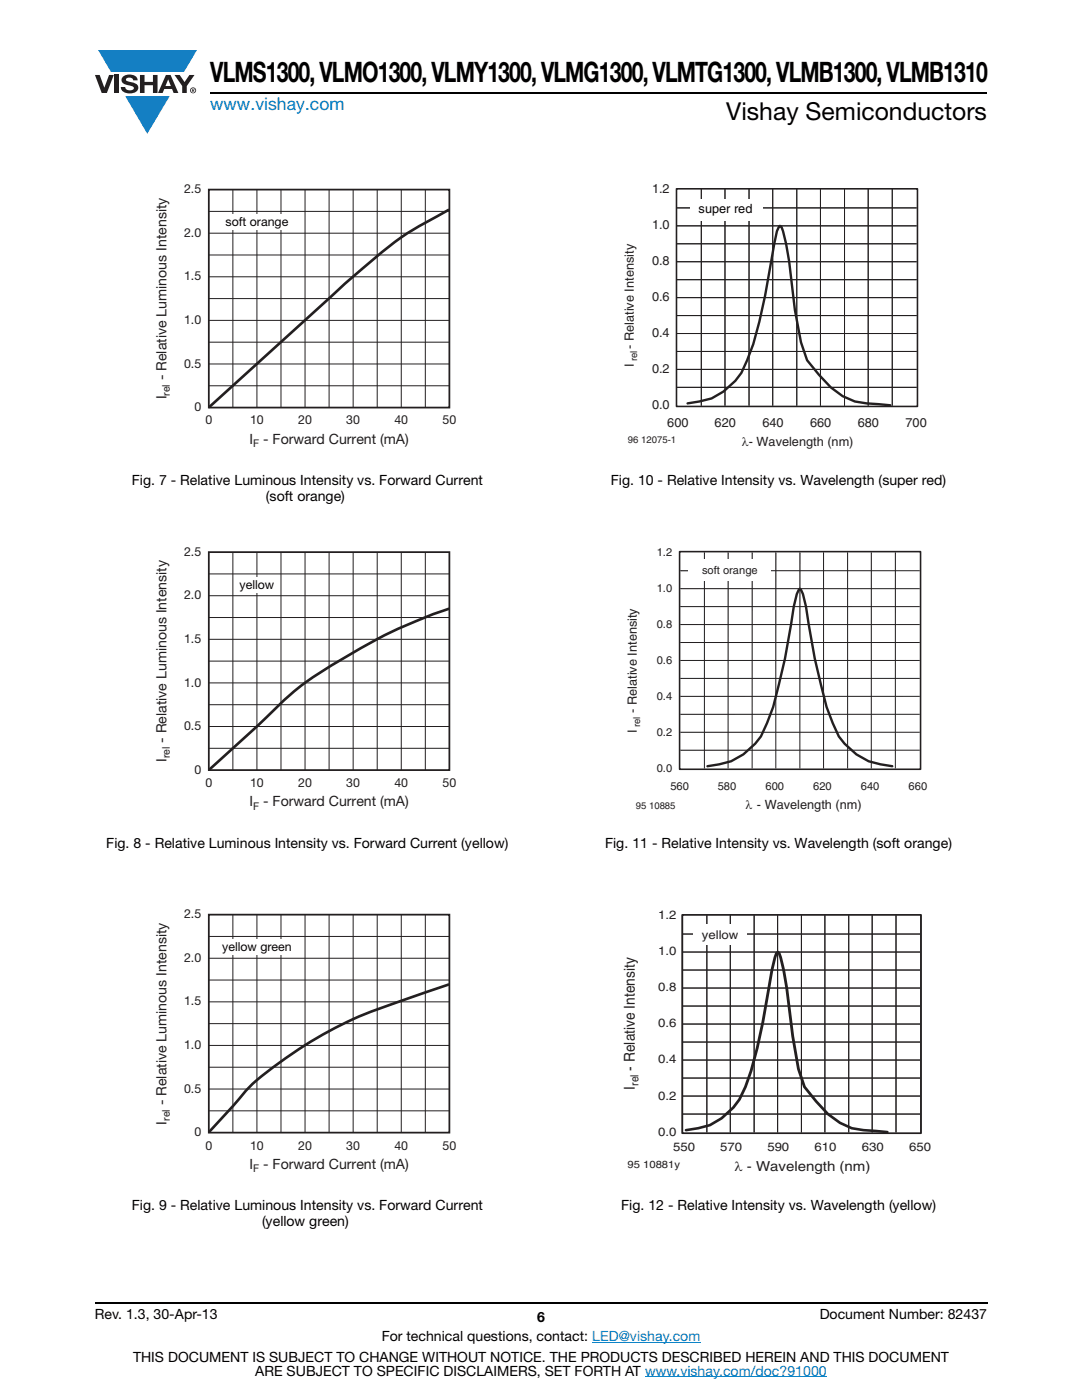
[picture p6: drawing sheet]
<svg xmlns="http://www.w3.org/2000/svg" width="216mm" height="279mm" viewBox="0 0 216 279" stroke-linecap="round" stroke-linejoin="round" font-family="sans-serif">
<g fill="#147fc3">
<path d="M19.6 10h19.7l-2.6 4.3h-1.1h-13.5z"/>
<path d="M25 19.2h8.9l-4.5 7.5z"/>
</g>
<g fill="#231f20">
<path d="M18.9 15h1l.9 2.5 1-2.5h.9l-1.4 3.6h-1z"/>
<path d="M22.9 15h.9v3.6h-.9z"/>
<path d="M24.6 15.3a2.1 2.1 0 0 1 2.8 .3l.1 .4h-.9a.79 .79 0 0 0-.7-.5 .79 .79 0 0 0-.8 .4l.3 .3 1 .2a1.08 1.08 0 0 1 1.2 1.1 1.08 1.08 0 0 1-1.1 1.1 1.73 1.73 0 0 1-2.4-1.2h.9a.96 .96 0 0 0 .8 .6 .96 .96 0 0 0 .9-.4 1.31 1.31 0 0 0-1.2-.6 1.03 1.03 0 0 1-1.1-.6 1.03 1.03 0 0 1 .2-1.1z"/>
<path d="M27.9 15h.9v1.3h1.7v-1.3h.9v3.6h-.9v-1.6h-1.7v1.6h-.9z"/>
<path d="M34.8 15h1.1l.9 1.4 1-1.4h1l-1.5 2.2v1.4h-.9v-1.4z"/>
<path d="M33.6 15.8l.5 1.4h-1.1zM33.1 15l-1.6 3.6h1l.3-.8h1.5l.3 .8h1l-1.6-3.6z"/>
<path d="M38.1 18a.46 .46 0 0 1 .9 0 .46 .46 0 0 1-.9 0zM37.9 18a.6 .6 0 0 0 1.2 0 .6 .6 0 0 0-1.2 0z"/>
<path d="M38.4 17.8h.2v.2h-.2zM38.3 17.7v.7h.1v-.3l.4 .3-.2-.3 .2-.2-.1-.2z"/>
</g>
<path d="M42 18.6h155M18.9 260h178.1" fill="none" stroke="#000" stroke-width=".36"/>
<path d="M118.2 267.9h21.5M128.7 274.8h36.3" fill="none" stroke="#007ec4" stroke-width=".2"/>
<path d="M30.9 36.5h60.1v53.4h-60.1z" fill="#fff"/>
<g fill="none" stroke="#231f20" stroke-width=".2">
<path d="M46.5 37.8v43.5M51.3 37.8v43.5M56.1 37.8v43.5M60.9 37.8v43.5M65.7 37.8v43.5M70.5 37.8v43.5M75.3 37.8v43.5M80.1 37.8v43.5M84.9 37.8v43.5M41.7 42.2h48M41.7 46.5h48M41.7 50.9h48"/>
<path d="M41.7 55.2h48M41.7 59.6h48M41.7 63.9h48M41.7 68.3h48M41.7 72.6h48M41.7 77h48"/>
</g>
<path d="M41.7 37.8h48v43.5h-48z" fill="none" stroke="#231f20" stroke-width=".35"/>
<path d="M44.3 42.9h13.9v3h-13.9z" fill="#fff"/>
<path d="M89.6 41.8l-.9 .5a66.8 66.8 0 0 0-16.8 11.7l-30.2 27.3" fill="none" stroke="#231f20" stroke-width=".53"/>
<path d="M30.9 108.8h60.1v53.4h-60.1z" fill="#fff"/>
<g fill="none" stroke="#231f20" stroke-width=".2">
<path d="M41.7 114.5h48M41.7 118.9h48M46.5 110.2v43.5M51.3 110.2v43.5M56.1 110.2v43.5M60.9 110.2v43.5M65.7 110.2v43.5M70.5 110.2v43.5M75.3 110.2v43.5M80.1 110.2v43.5M84.9 110.2v43.5M41.7 123.2h48"/>
<path d="M41.7 127.6h48M41.7 131.9h48M41.7 136.3h48M41.7 140.6h48M41.7 145h48M41.7 149.3h48"/>
</g>
<path d="M41.7 110.2h48v43.5h-48z" fill="none" stroke="#231f20" stroke-width=".35"/>
<path d="M47 115.2h8.5v3h-8.5z" fill="#fff"/>
<path d="M89.6 121.5a103.3 103.3 0 0 0-23.3 11.2 58.3 58.3 0 0 0-13.6 10.9l-11 10.1" fill="none" stroke="#231f20" stroke-width=".53"/>
<path d="M30.9 181.2h60.1v53.4h-60.1z" fill="#fff"/>
<g fill="none" stroke="#231f20" stroke-width=".2">
<path d="M41.7 186.9h48M41.7 191.2h48M41.7 195.6h48M41.7 199.9h48M46.5 182.5v43.5M51.3 182.5v43.5M56.1 182.5v43.5M60.9 182.5v43.5M65.7 182.5v43.5M70.5 182.5v43.5M75.3 182.5v43.5M80.1 182.5v43.5"/>
<path d="M84.9 182.5v43.5M41.7 204.3h48M41.7 208.6h48M41.7 213h48M41.7 217.3h48M41.7 221.7h48"/>
</g>
<path d="M41.7 182.5h48v43.5h-48z" fill="none" stroke="#231f20" stroke-width=".35"/>
<path d="M43.8 187.6h14.9v3h-14.9z" fill="#fff"/>
<path d="M89.6 196.5l-4.8 1.6a119.4 119.4 0 0 0-19.2 7.7 86.9 86.9 0 0 0-15.7 11l-8.2 9.2" fill="none" stroke="#231f20" stroke-width=".53"/>
<path d="M124.3 36.8h61.3v52.7h-61.3z" fill="#fff"/>
<g fill="none" stroke="#231f20" stroke-width=".2">
<path d="M139.9 37.6v43.4M144.7 37.6v43.4M149.5 37.6v43.4M154.2 37.6v43.4M159 37.6v43.4M163.7 37.6v43.4M168.5 37.6v43.4M173.2 37.6v43.4M178 37.6v43.4M134.9 59.4h48M134.9 55.8h48M134.9 52.2h48"/>
<path d="M134.9 48.7h48M134.9 45.1h48M134.9 41.5h48M134.9 77.3h48M134.9 73.7h48M134.9 70.1h48M134.9 66.6h48M134.9 63h48"/>
</g>
<path d="M137.2 80.5l2.4-.4a12.4 12.4 0 0 0 9.5-8.2l1.2-3.2a158.2 158.2 0 0 0 4.2-20l.5-2.6 .6-1 .3 .2 .3 .8 .7 2.6 .6 3.5 1.1 9.6 1.2 6.5 1.2 3.6 2.4 2.9 2.4 2.5 2.3 1.8 2.5 1 2.3 .4 4.8 .4" fill="none" stroke="#231f20" stroke-width=".48"/>
<path d="M135 37.7h48.1v43.4h-48.1z" fill="none" stroke="#231f20" stroke-width=".32"/>
<g fill="#fff">
<path d="M137.8 39.7h14.4v4.3h-14.4z"/>
<path d="M124.9 109.1h60.1v52.8h-60.1z"/>
</g>
<g fill="none" stroke="#231f20" stroke-width=".2">
<path d="M135.8 117.5h47.7M135.8 113.9h47.7M140.6 110.3v43.1v-43.1M145.3 110.3v43.1M145.4 110.3l-.1 43.1M150.1 110.3v43.1l.1-43.1M154.8 110.3v43.1M154.9 110.3l-.1 43.1M159.6 110.3v43.1l.1-43.1M164.4 110.3v43.1M164.4 110.3l-.1 43.1M169.2 110.3v43.1"/>
<path d="M169.2 110.3l-.1 43.1M173.9 110.3v43.1M178.7 110.3v43.1M183.5 117.5l-47.7 .1M183.5 113.9l-47.7 .1M135.8 124.7l47.7-.1-47.7 .1M135.8 135.4h47.7M135.8 131.8h47.7M135.8 128.3h47.7M183.5 139h-47.7h47.7M183.5 135.4l-47.7 .1M183.5 131.8l-47.7 .1"/>
<path d="M183.5 128.2l-47.7 .1M183.5 121.1h-47.7h47.7M135.8 142.6h47.7h-47.7M135.8 149.8h47.7M135.8 146.2h47.7M183.5 149.7l-47.7 .1M183.5 146.1l-47.7 .1"/>
</g>
<path d="M141.2 152.9l2.3-.4a12.4 12.4 0 0 0 9.6-8.2l1.2-3.2a142.4 142.4 0 0 0 4.1-20l.6-2.6 .6-1 .6 1 .6 2.6a142.4 142.4 0 0 0 4.1 20l1.3 3.2a12.5 12.5 0 0 0 9.5 8.2l2.3 .4" fill="none" stroke="#231f20" stroke-width=".48"/>
<path d="M135.6 110.1h48.1v43.4h-48.1z" fill="none" stroke="#231f20" stroke-width=".32"/>
<g fill="#fff">
<path d="M137.4 111.6h16.5v4.3h-16.5z"/>
<path d="M124.1 181.4h61.7v52.9h-61.7z"/>
</g>
<g fill="none" stroke="#231f20" stroke-width=".2">
<path d="M136.2 197.2h47.4M136.2 193.6h47.4M136.2 190h47.4M136.2 186.4h47.4M141 182.6v43.4M145.7 182.6v43.4M150.5 182.6v43.4M155.2 182.6v43.4M159.9 182.6v43.4M164.6 182.6v43.4M169.4 182.6v43.4M174 182.6v43.4"/>
<path d="M178.8 182.6v43.4M136.2 218.7h47.4M136.2 211.6h47.4M136.2 208h47.4M136.2 204.4h47.4M136.2 200.8h47.4M183.6 215.1h-47.4M136.2 222.3h47.4"/>
</g>
<path d="M136.9 225.5l2.4-.3a12.6 12.6 0 0 0 9.4-8.3 99.1 99.1 0 0 0 4.7-19.8l1.2-6 .3-.9 .3-.2 .3 .2 .3 .9 .6 2.5 .6 3.5 1.2 9.7 1.1 6.5 1.2 3.6 2.4 2.9a13.5 13.5 0 0 0 11.7 5.9l2.5 .2" fill="none" stroke="#231f20" stroke-width=".54"/>
<path d="M136.1 182.6h47.7v43.6h-47.7z" fill="none" stroke="#231f20" stroke-width=".36"/>
<path d="M138.3 184.5h10.7v4h-10.7z" fill="#fff"/>
<text font-size="5.6" x="42" y="16.4">VLMS1300, VLMO1300, VLMY1300, VLMG1300, VLMTG1300,VLMB1300, VLMB1310</text>
<text font-size="4.9" x="144.9" y="24">Vishay Semiconductors</text>
<text font-size="3.5" fill="#007ec4" x="42" y="21.9">www.vishay.com</text>
<g font-size="3" fill="#231f20">
<text x="126.7" y="213.6" transform="rotate(-90 126.7 213.6)">- Relative Intensity</text>
<text x="126.7" y="217.5" transform="rotate(-90 126.7 217.5)">I</text>
</g>
<g font-size="2.8" fill="#201d1e">
<text x="33.2" y="75.9" transform="rotate(-90 33.2 75.9)">- Relative Luminous Intensity</text>
<text x="33.2" y="79.7" transform="rotate(-90 33.2 79.7)">I</text>
<text x="49.8" y="88.6">I</text>
<text x="52.5" y="88.6">- Forward Current (mA)</text>
<text x="33.2" y="148.2" transform="rotate(-90 33.2 148.2)">- Relative Luminous Intensity</text>
<text x="33.2" y="152.1" transform="rotate(-90 33.2 152.1)">I</text>
<text x="49.8" y="160.9">I</text>
<text x="52.5" y="160.9">- Forward Current (mA)</text>
<text x="33.2" y="220.6" transform="rotate(-90 33.2 220.6)">- Relative Luminous Intensity</text>
<text x="33.2" y="224.4" transform="rotate(-90 33.2 224.4)">I</text>
<text x="49.8" y="233.3">I</text>
<text x="52.5" y="233.3">- Forward Current (mA)</text>
</g>
<g font-size="2.8">
<text x="26.3" y="96.8">Fig. 7 - Relative Luminous Intensity vs. Forward Current</text>
<text x="53.1" y="100">(soft orange)</text>
<text x="121.9" y="96.8">Fig. 10 - Relative Intensity vs. Wavelength (super red)</text>
<text x="21.2" y="169.2">Fig. 8 - Relative Luminous Intensity vs. Forward Current (yellow)</text>
<text x="120.7" y="169.2">Fig. 11 - Relative Intensity vs. Wavelength (soft orange)</text>
<text x="26.3" y="241.5">Fig. 9 - Relative Luminous Intensity vs. Forward Current</text>
<text x="52.3" y="244.7">(yellow green)</text>
<text x="124" y="241.5">Fig. 12 - Relative Intensity vs. Wavelength (yellow)</text>
<text x="18.9" y="263.3">Rev. 1.3, 30-Apr-13</text>
<text x="107.2" y="263.8">6</text>
<text x="163.6" y="263.3">Document Number: 82437</text>
<text x="76.2" y="267.7">For technical questions, contact: LED@vishay.com</text>
<text x="26.5" y="271.7">THIS DOCUMENT IS SUBJECT TO CHANGE WITHOUT NOTICE. THE PRODUCTS DESCRIBED HEREIN AND THIS DOCUMENT</text>
<text x="50.9" y="274.6">ARE SUBJECT TO SPECIFIC DISCLAIMERS, SET FORTH AT www.vishay.com/doc?91000</text>
</g>
<text font-size="2.7" fill="#231f20" x="146.6" y="233.7">λ - Wavelength (nm)</text>
<g font-size="2.5" fill="#201d1e">
<text x="36.7" y="38.5">2.5</text>
<text x="36.7" y="47.2">2.0</text>
<text x="36.7" y="56">1.5</text>
<text x="36.7" y="64.7">1.0</text>
<text x="36.7" y="73.4">0.5</text>
<text x="38.8" y="82.1">0</text>
<text x="41" y="84.7">0</text>
<text x="49.9" y="84.7">10</text>
<text x="59.5" y="84.7">20</text>
<text x="69.1" y="84.7">30</text>
<text x="78.7" y="84.7">40</text>
<text x="88.3" y="84.7">50</text>
<text x="36.7" y="110.9">2.5</text>
<text x="36.7" y="119.6">2.0</text>
<text x="36.7" y="128.3">1.5</text>
<text x="36.7" y="137">1.0</text>
<text x="36.7" y="145.7">0.5</text>
<text x="38.8" y="154.5">0</text>
<text x="41" y="157.1">0</text>
<text x="49.9" y="157.1">10</text>
<text x="59.5" y="157.1">20</text>
<text x="69.1" y="157.1">30</text>
<text x="78.7" y="157.1">40</text>
<text x="88.3" y="157.1">50</text>
<text x="36.7" y="183.2">2.5</text>
<text x="36.7" y="191.9">2.0</text>
<text x="36.7" y="200.7">1.5</text>
<text x="36.7" y="209.4">1.0</text>
<text x="36.7" y="218.1">0.5</text>
<text x="38.8" y="226.8">0</text>
<text x="41" y="229.4">0</text>
<text x="49.9" y="229.4">10</text>
<text x="59.5" y="229.4">20</text>
<text x="69.1" y="229.4">30</text>
<text x="78.7" y="229.4">40</text>
<text x="88.3" y="229.4">50</text>
</g>
<g font-size="2.5" fill="#231f20">
<text x="130.1" y="38.6">1.2</text>
<text x="130.1" y="45.8">1.0</text>
<text x="130.1" y="52.9">0.8</text>
<text x="130.1" y="60.1">0.6</text>
<text x="126.4" y="69.6" transform="rotate(-90 126.4 69.6)">- Relative Intensity</text>
<text x="130.1" y="67.2">0.4</text>
<text x="126.4" y="73.2" transform="rotate(-90 126.4 73.2)">I</text>
<text x="130.1" y="74.4">0.2</text>
<text x="130.1" y="81.6">0.0</text>
<text x="133.2" y="85.2">600</text>
<text x="142.6" y="85.2">620</text>
<text x="148" y="89">λ- Wavelength (nm)</text>
<text x="152.1" y="85.2">640</text>
<text x="161.6" y="85.2">660</text>
<text x="171.2" y="85.2">680</text>
<text x="180.7" y="85.2">700</text>
<text x="127.1" y="142.3" transform="rotate(-90 127.1 142.3)">- Relative Intensity</text>
<text x="127.1" y="146.2" transform="rotate(-90 127.1 146.2)">I</text>
<text x="148.8" y="161.4">λ - Wavelength (nm)</text>
</g>
<g font-size="2.5" fill="#040503">
<text x="45" y="45.1">soft orange</text>
<text x="47.8" y="117.4">yellow</text>
<text x="44.3" y="189.8">yellow green</text>
</g>
<g font-size="2.5" fill="#050504">
<text x="139.4" y="42.6">s</text>
<text x="140.7" y="42.6">uper red</text>
</g>
<g font-size="2.4" fill="#231f20">
<text x="131.3" y="183.5">1.2</text>
<text x="131.3" y="190.7">1.0</text>
<text x="140.1" y="187.3">yellow</text>
<text x="131.3" y="197.9">0.8</text>
<text x="131.3" y="205.1">0.6</text>
<text x="131.3" y="212.2">0.4</text>
<text x="131.3" y="219.4">0.2</text>
<text x="131.3" y="226.6">0.0</text>
<text x="134.3" y="229.7">550</text>
<text x="143.7" y="229.7">570</text>
<text x="153.1" y="229.7">590</text>
<text x="162.6" y="229.7">610</text>
<text x="172" y="229.7">630</text>
<text x="181.4" y="229.7">650</text>
</g>
<g font-size="2.2" fill="#231f20">
<text x="131" y="111">1.2</text>
<text x="131" y="118.2">1.0</text>
<text x="140.1" y="114.5">soft orange</text>
<text x="131" y="125.3">0.8</text>
<text x="131" y="132.5">0.6</text>
<text x="131" y="139.7">0.4</text>
<text x="131" y="146.8">0.2</text>
<text x="131" y="154">0.0</text>
<text x="133.8" y="157.6">560</text>
<text x="143.2" y="157.6">580</text>
<text x="152.7" y="157.6">600</text>
<text x="162.3" y="157.6">620</text>
<text x="171.8" y="157.6">640</text>
<text x="181.3" y="157.6">660</text>
<text x="127.4" y="216.7" transform="rotate(-90 127.4 216.7)">rel</text>
</g>
<g font-size="2.1" fill="#201d1e">
<text x="33.9" y="79" transform="rotate(-90 33.9 79)">rel</text>
<text x="50.5" y="89.3">F</text>
<text x="33.9" y="151.3" transform="rotate(-90 33.9 151.3)">rel</text>
<text x="50.5" y="161.6">F</text>
<text x="33.9" y="223.7" transform="rotate(-90 33.9 223.7)">rel</text>
<text x="50.5" y="234">F</text>
</g>
<text font-size="2.1" fill="#231f20" x="125.2" y="233">95 10881y</text>
<g font-size="1.9" fill="#231f20">
<text x="127.1" y="72.1" transform="rotate(-90 127.1 72.1)">rel</text>
<text x="125.3" y="88.3">96 12075-1</text>
<text x="127.8" y="145.1" transform="rotate(-90 127.8 145.1)">rel</text>
<text x="126.9" y="161.4">95 10885</text>
</g>
</svg>
